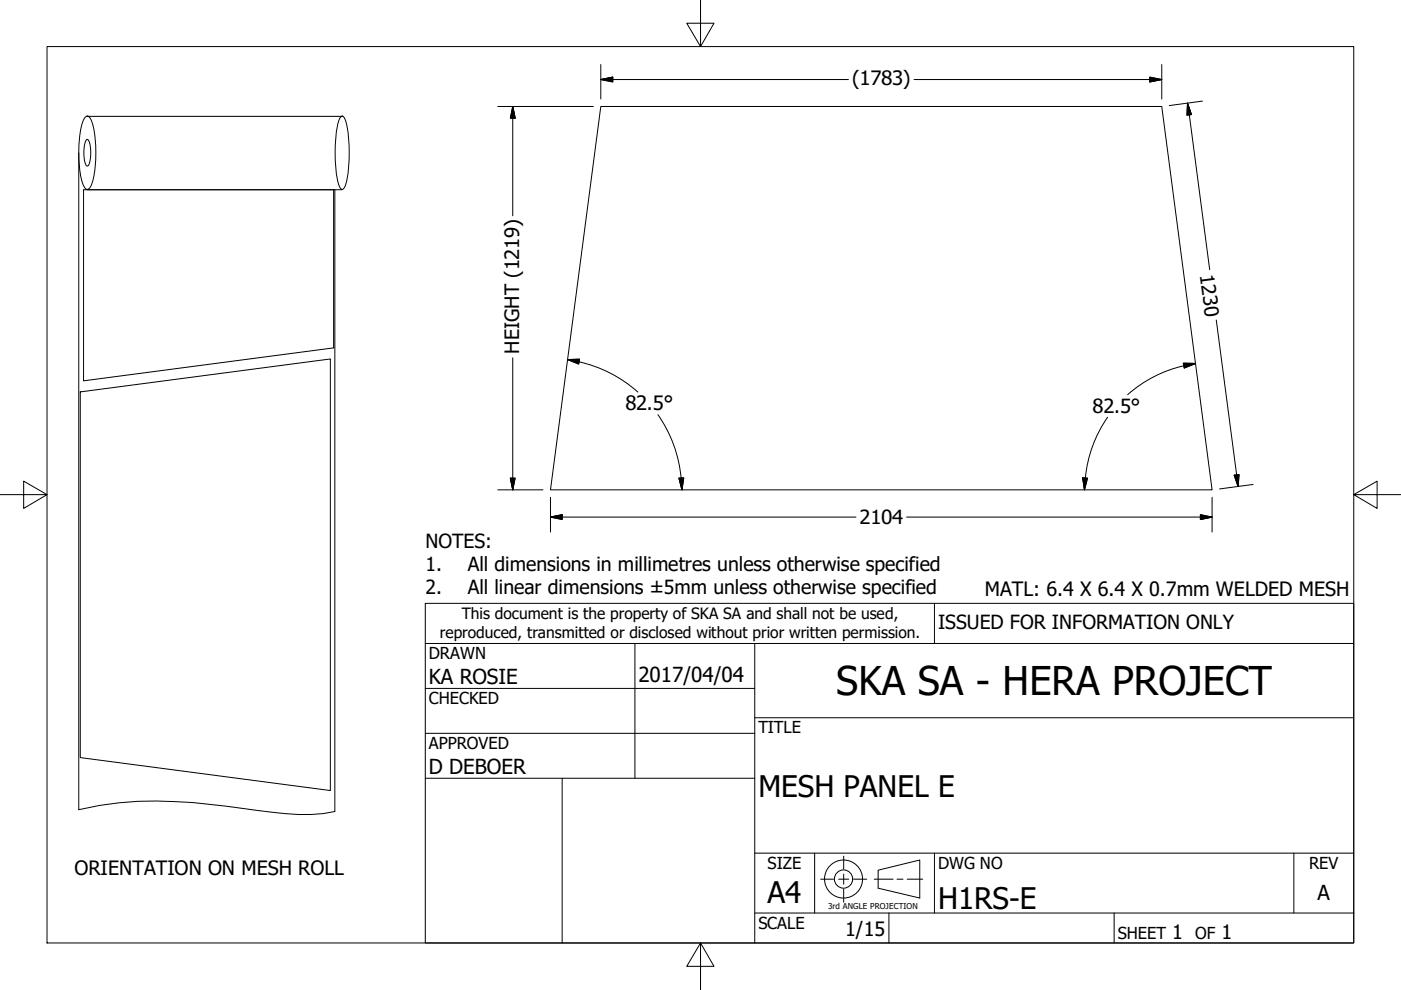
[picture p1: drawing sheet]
<svg xmlns="http://www.w3.org/2000/svg" width="297mm" height="210mm" viewBox="0 0 297 210" stroke-linecap="round" stroke-linejoin="round" font-family="sans-serif">
<!-- layer: Visible (ANSI) -->
<path d="M127.4 22.6h118.9l10.7 81.3h-140.3zM17.7 40.2v40.5l53-6.9v-33.6M17 83.1l53-7v91.5l-53-7z" fill="none" stroke="#000" stroke-width=".21"/>
<!-- layer: Visible Narrow (ANSI) -->
<path d="M17.7 40.2h53" fill="none" stroke="#000" stroke-width=".21"/>
<!-- layer: Border (ANSI) -->
<path d="M148.5 -.1v10l-2.9-5h5.8l-2.9 5M10 9.9h277v190h-277zM0 104.9h10l-5-2.9v5.8l5-2.9M287 104.9l5 2.9v-5.8l-5 2.9h10M148.5 199.9l2.9 5h-5.8l2.9-5v10" fill="none" stroke="#000" stroke-width=".21"/>
<!-- layer: Sketch Geometry (ANSI) -->
<g fill="none" stroke="#000" stroke-width=".21">
<path d="M16.7 32.4v139.3a74.5 74.5 0 0 1 24.1-1.5l13.6 1.6a61.6 61.6 0 0 0 14.1 .7l2.5-.4v-131.9M18.2 24.7l.3-.1a2.13 2.13 0 0 1 1.2 1.8 26.6 26.6 0 0 1-.3 12.7l-.6 .9-.3 .2a2.13 2.13 0 0 1-1.2-1.9 26.6 26.6 0 0 1 .3-12.6zM18.3 29.7l.2-.1a3.3 3.3 0 0 1 .7 2.8l-.1 1.4a1.57 1.57 0 0 1-.6 1.4 3.3 3.3 0 0 1-.7-2.8l.1-1.4zM18.5 24.7h54M72.3 24.7l.2-.1a2.15 2.15 0 0 1 1 1.8 32.1 32.1 0 0 1-.2 12.7l-.5 .9-.3 .2a2.15 2.15 0 0 1-.9-1.9 32.1 32.1 0 0 1 .2-12.6zM18.5 40.2h54M174 186.4h2.7M177.8 186.4h2.2M178.9 181.5v2.7M178.9 185.3v2.2M178.9 188.5v2.8M181 186.4h2.8"/>
<path d="M185.4 186.4h4M186.2 184.5l8.8-2.2v8.1l-8.8-2.1zM190.2 186.4h1.3M192.3 186.4h3.3"/>
<circle cx="178.8" cy="186.4" r="4"/>
<circle cx="178.8" cy="186.4" r="1.94"/>
</g>
<!-- layer: Title (ANSI) -->
<g fill="none" stroke="#000" stroke-width=".21">
<path d="M90.2 127.9h196.8v72h-196.8zM90.2 136.4h196.8M134.6 136.4v28.6M160 136.4v63.5M198.1 127.9v8.5M90.2 146h69.8M90.2 155.5h69.8M160 152.2h127M90.2 165h69.8M119.2 165v34.9M160 193.6h127M160 180.9h127"/>
<path d="M172.7 180.9v12.7M188.5 193.6v6.3M198.1 180.9v12.7M236.2 193.6v6.3M274.3 180.9v12.7"/>
</g>
<!-- layer: Dimension (ANSI) -->
<g fill="none" stroke="#000" stroke-width=".21">
<path d="M127.4 16.9l2.5-.5v1zM127.4 16.9h52.5M127.4 13.7v7.3M193.8 16.9h52.5M243.8 16.4l2.5 .5-2.5 .5zM246.3 13.7v7.3M105.5 22.6h20.3M108.7 22.6l.5 2.5h-1zM108.7 22.6v23.2M251.8 21.9l.8 2.4-.9 .1zM251.8 21.9l4.7 35.3M255 21.4l-7.1 1"/>
<path d="M108.7 75.9v28M120.3 76.2h2.6l-.2 1zM120.3 76.2l2.5 .5M122.8 76.7a27.8 27.8 0 0 1 12.4 6.4M250.9 77l2.6 .1-2.4 .9zM251 77.5a27 27 0 0 0-11.9 6.2M253.5 77.1l-2.5 .4M257.9 67.9l4.6 35.3M139.5 87.9a28.5 28.5 0 0 1 5.1 16M234.8 88.5a27 27 0 0 0-4.7 12.9M105.5 103.9h9.6M108.2 101.4h1l-.5 2.5z"/>
<path d="M116.7 109.6l2.5-.5v1zM116.7 109.6h64.8M116.7 105.4v7.4M144 101.4l1-.1-.4 2.6zM192.2 109.6h64.8M229.6 101.3l1 .1-.7 2.5zM230.1 101.4l-.2 2.5M254.5 109.1l2.5 .5-2.5 .5zM257 105.4v7.4M261.7 100.7l1-.1-.2 2.6zM265.7 102.7l-7.1 1"/>
</g>
<g fill="#000" stroke="#000" stroke-width=".21">
<path d="M127.4 16.9l2.5-.5zM127.4 16.9l2.5-.5v1zM243.8 17.4l2.5-.5zM243.8 16.4l2.5 .5-2.5 .5zM108.7 22.6l.5 2.5zM108.7 22.6l.5 2.5h-1zM251.8 21.9l.8 2.4zM251.8 21.9l.8 2.4-.9 .1zM120.3 76.2h2.6zM120.3 76.2h2.6l-.2 1zM251.1 78l2.4-.9zM250.9 77l2.6 .1-2.4 .9z"/>
<path d="M108.2 101.4l.5 2.5zM108.2 101.4h1l-.5 2.5zM116.7 109.6l2.5-.5zM116.7 109.6l2.5-.5v1zM144 101.4l.6 2.5zM144 101.4l1-.1-.4 2.6zM229.6 101.3l.3 2.6zM229.6 101.3l1 .1-.7 2.5zM254.5 110.1l2.5-.5zM254.5 109.1l2.5 .5-2.5 .5zM261.7 100.7l.8 2.5zM261.7 100.7l1-.1-.2 2.6z"/>
</g>
<text font-size="8.4" x="177.3" y="147.4">SKA SA - HERA PROJECT</text>
<g font-size="6.3">
<text x="160.8" y="169">MESH PANEL E</text>
<text x="162.8" y="191.4">A4</text>
<text x="198.9" y="192.7">H1RS-E</text>
</g>
<g font-size="4.4">
<text x="90.9" y="145.1">KA ROSIE</text>
<text x="135.4" y="144.5">2017/04/04</text>
<text x="90.9" y="164.1">D DEBOER</text>
<text x="279.3" y="190.7">A</text>
</g>
<g font-size="4.2">
<text x="180.7" y="18.1">(1783)</text>
<text x="110" y="75" transform="rotate(-90 110 75)">HEIGHT (1219)</text>
<text x="132.6" y="87">82.5°</text>
<text x="208.8" y="126.5">MATL: 6.4 X 6.4 X 0.7mm WELDED MESH</text>
<text x="15.8" y="185.5">ORIENTATION ON MESH ROLL</text>
<text x="179.2" y="198.5">1/15</text>
<text x="248.5" y="199.1">1</text>
<text x="259" y="199.1">1</text>
</g>
<g font-size="4.1">
<text x="254.4" y="58.3" transform="rotate(83 254.4 58.3)">1230</text>
<text x="231.6" y="87.5">82.5°</text>
<text x="182.2" y="111.2">2104</text>
<text x="90.2" y="116.1">NOTES:</text>
<text x="90.2" y="121.1">1.</text>
<text x="99.2" y="121.1">All dimensions in millimetres unless otherwise specified</text>
<text x="90.2" y="126">2.</text>
<text x="99.2" y="126">All linear dimensions ±5mm unless otherwise specified</text>
<text x="198.9" y="133.4">ISSUED FOR INFORMATION ONLY</text>
</g>
<g font-size="3.5">
<text x="90.9" y="139.7">DRAWN</text>
<text x="90.9" y="149.3">CHECKED</text>
<text x="160.8" y="155.5">TITLE</text>
<text x="90.9" y="158.8">APPROVED</text>
<text x="162.8" y="184.2">SIZE</text>
<text x="198.9" y="184.2">DWG NO</text>
<text x="277.6" y="184.2">REV</text>
<text x="160.8" y="196.9">SCALE</text>
<text x="237" y="199.1">SHEET</text>
<text x="253.4" y="199.1">OF</text>
</g>
<g font-size="3.3">
<text x="97.9" y="131.3">This document is the property of SKA SA and shall not be used,</text>
<text x="93.3" y="135.2">reproduced, transmitted or disclosed without prior written permission.</text>
</g>
<text font-size="1.7" x="175.6" y="192.8">3rd ANGLE PROJECTION</text>
</svg>
